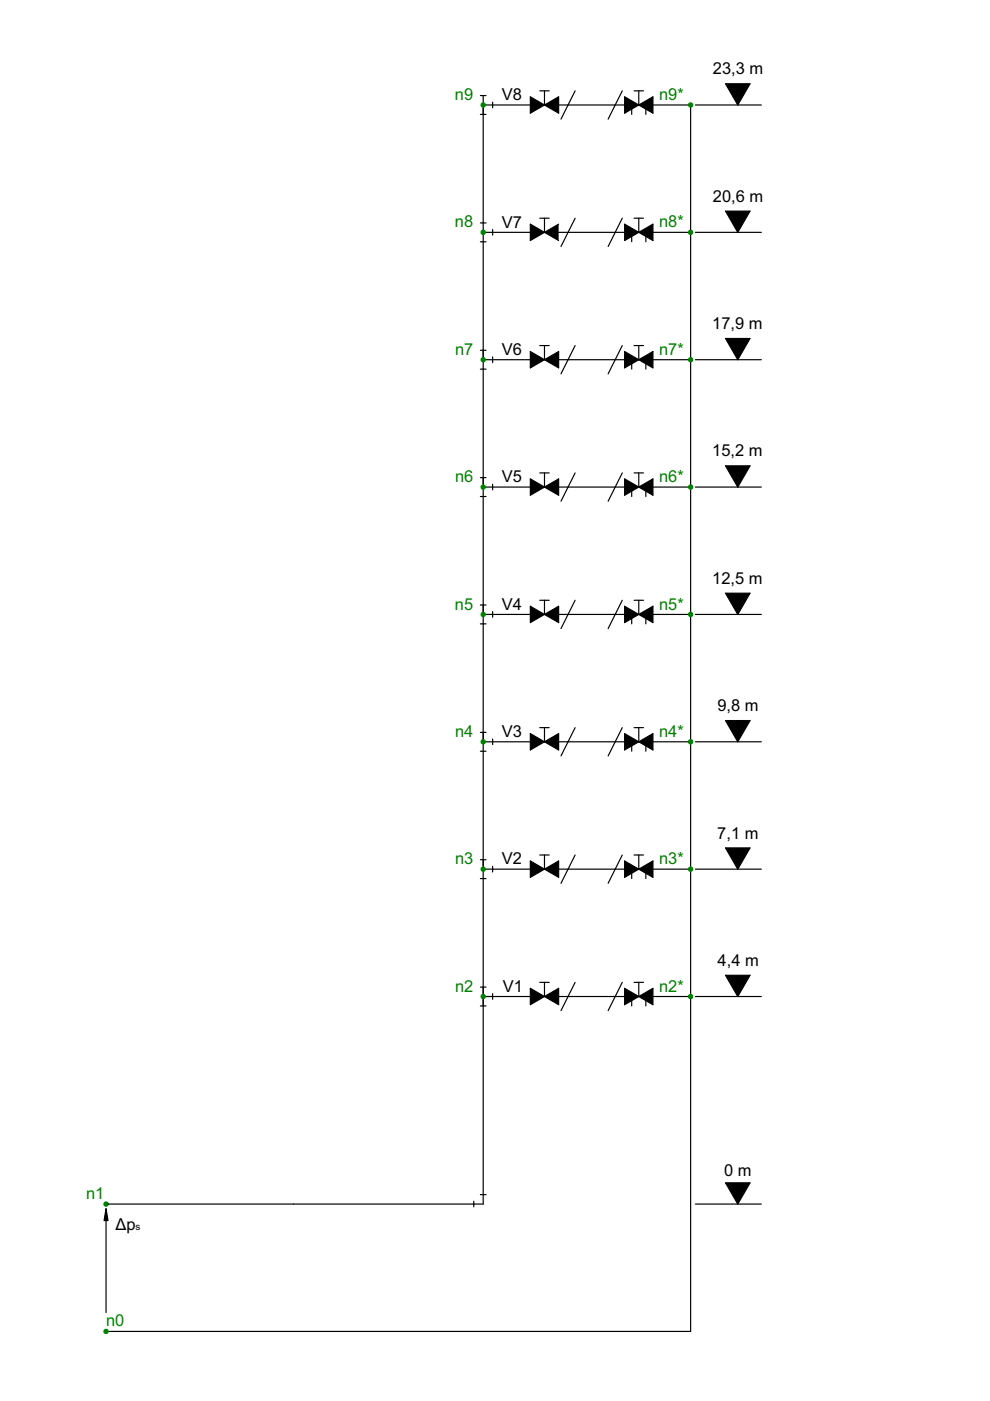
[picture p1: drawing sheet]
<svg xmlns="http://www.w3.org/2000/svg" width="210mm" height="297mm" viewBox="0 0 210 297" stroke-linecap="round" stroke-linejoin="round" font-family="sans-serif">
<g fill="none" stroke="#000" stroke-width=".25">
<path d="M153.8 17.8h5.2l-2.6 4.5zM101.8 20.3h1.2M101.8 24.3h1.2M102.4 20.3v235M102.4 22.3h10M104.4 21.7v1.2M101.8 47.3h1.2M101.8 51.3h1.2M102.4 49.3h10M104.4 48.7v1.2M153.8 44.8h5.2l-2.6 4.5zM101.8 74.3h1.2"/>
<path d="M101.8 78.3h1.2M102.4 76.3h10M104.4 75.7v1.2M153.8 71.8h5.2l-2.6 4.5zM153.8 98.8h5.2l-2.6 4.5zM101.8 101.3h1.2M101.8 105.3h1.2M102.4 103.3h10M104.4 102.7v1.2M101.8 128.3h1.2M101.8 132.3h1.2M102.4 130.3h10"/>
<path d="M104.4 129.7v1.2M153.8 125.8h5.2l-2.6 4.5zM101.8 155.3h1.2M101.8 159.3h1.2M102.4 157.3h10M104.4 156.7v1.2M153.8 152.8h5.2l-2.6 4.5zM153.8 179.8h5.2l-2.6 4.5zM101.8 182.3h1.2M101.8 186.3h1.2M102.4 184.3h10M104.4 183.7v1.2"/>
<path d="M101.8 209.3h1.2M101.8 213.3h1.2M102.4 211.3h10M104.4 210.7v1.2M153.8 206.8h5.2l-2.6 4.5zM100.4 254.7v1.2M101.8 253.3h1.2M153.8 250.8h5.2l-2.6 4.5z"/>
</g>
<path d="M153.8 17.8h5.2l-2.6 4.5zM153.8 44.8h5.2l-2.6 4.5zM153.8 71.8h5.2l-2.6 4.5zM153.8 98.8h5.2l-2.6 4.5zM153.8 125.8h5.2l-2.6 4.5zM153.8 152.8h5.2l-2.6 4.5zM153.8 179.8h5.2l-2.6 4.5zM153.8 206.8h5.2l-2.6 4.5zM153.8 250.8h5.2l-2.6 4.5z" fill="#000"/>
<g fill="none" stroke="#008000" stroke-width=".25">
<circle cx="102.4" cy="22.3" r=".45"/>
<circle cx="102.4" cy="49.3" r=".45"/>
<circle cx="102.4" cy="76.3" r=".45"/>
<circle cx="102.4" cy="103.3" r=".45"/>
<circle cx="102.4" cy="130.3" r=".45"/>
<circle cx="102.4" cy="157.3" r=".45"/>
<circle cx="102.4" cy="184.3" r=".45"/>
<circle cx="102.4" cy="211.3" r=".45"/>
<circle cx="22.5" cy="255.3" r=".45"/>
</g>
<g fill="#008000">
<circle cx="102.4" cy="22.3" r=".45"/>
<circle cx="102.4" cy="49.3" r=".45"/>
<circle cx="102.4" cy="76.3" r=".45"/>
<circle cx="102.4" cy="103.3" r=".45"/>
<circle cx="102.4" cy="130.3" r=".45"/>
<circle cx="102.4" cy="157.3" r=".45"/>
<circle cx="102.4" cy="184.3" r=".45"/>
<circle cx="102.4" cy="211.3" r=".45"/>
<circle cx="22.5" cy="255.3" r=".45"/>
</g>
<g fill="none" stroke="#000" stroke-width=".25">
<path d="M114.4 19.3h2M115.4 19.3v3M134.4 19.3h2M135.4 19.3v3M112.4 20.5v3.5l6-3.5v3.5zM118.4 22.3h2M132.4 20.5v3.5l6-3.5v3.5zM132.4 22.3h14v260h-123.9M133.9 23.1v1.2M136.9 23.1v1.2M147.4 22.3h14M114.4 46.3h2"/>
<path d="M115.4 46.3v3M118.4 47.5l-6 3.5v-3.5l6 3.5M118.4 49.3h2M132.4 47.5v3.5l6-3.5v3.5zM132.4 49.3h14M133.9 50.1v1.2M134.4 46.3h2M135.4 46.3v3M136.9 50.1v1.2M147.4 49.3h14M112.4 74.5v3.5l6-3.5v3.5zM114.4 73.3h2"/>
<path d="M115.4 73.3v3M118.4 76.3h2M132.4 74.5v3.5l6-3.5v3.5zM132.4 76.3h14M133.9 77.1v1.2M134.4 73.3h2M135.4 73.3v3M136.9 77.1v1.2M147.4 76.3h14M112.4 101.5v3.5l6-3.5v3.5zM114.4 100.3h2M115.4 100.3v3"/>
<path d="M118.4 103.3h2M132.4 101.5v3.5l6-3.5v3.5zM132.4 103.3h14M133.9 104.1v1.2M134.4 100.3h2M135.4 100.3v3M136.9 104.1v1.2M147.4 103.3h14M112.4 128.5v3.5l6-3.5v3.5zM114.4 127.3h2M115.4 127.3v3M118.4 130.3h2"/>
<path d="M132.4 128.5v3.5l6-3.5v3.5zM132.4 130.3h14M133.9 131.1v1.2M134.4 127.3h2M135.4 127.3v3M136.9 131.1v1.2M147.4 130.3h14M112.4 155.5v3.5l6-3.5v3.5zM114.4 154.3h2M115.4 154.3v3M118.4 157.3h2M132.4 155.5v3.5l6-3.5v3.5z"/>
<path d="M132.4 157.3h14M133.9 158.1v1.2M134.4 154.3h2M135.4 154.3v3M136.9 158.1v1.2M147.4 157.3h14M112.4 182.5v3.5l6-3.5v3.5zM114.4 181.3h2M115.4 181.3v3M118.4 184.3h2M132.4 182.5v3.5l6-3.5v3.5zM132.4 184.3h14"/>
<path d="M133.9 185.1v1.2M134.4 181.3h2M135.4 181.3v3M136.9 185.1v1.2M147.4 184.3h14M112.4 209.5v3.5l6-3.5v3.5zM114.4 208.3h2M115.4 208.3v3M118.4 211.3h2M132.4 209.5v3.5l6-3.5v3.5zM132.4 211.3h14M133.9 212.1v1.2"/>
<path d="M134.4 208.3h2M135.4 208.3v3M136.9 212.1v1.2M147.4 211.3h14M22.5 256.3v22M22.9 255.3h79.5M147.4 255.3h14"/>
</g>
<g fill="#000">
<path d="M22.5 256.3l.4 2.5h-.8z"/>
<path d="M112.4 20.5v3.5l3-1.7zM115.4 22.3l3 1.7v-3.5z" fill-rule="evenodd"/>
<path d="M132.4 20.5v3.5l3-1.7zM135.4 22.3l3 1.7v-3.5z" fill-rule="evenodd"/>
<path d="M112.4 47.5v3.5l3-1.7zM115.4 49.3l3 1.7v-3.5z" fill-rule="evenodd"/>
<path d="M132.4 47.5v3.5l3-1.7zM135.4 49.3l3 1.7v-3.5z" fill-rule="evenodd"/>
<path d="M112.4 74.5v3.5l3-1.7zM115.4 76.3l3 1.7v-3.5z" fill-rule="evenodd"/>
<path d="M132.4 74.5v3.5l3-1.7zM135.4 76.3l3 1.7v-3.5z" fill-rule="evenodd"/>
<path d="M112.4 101.5v3.5l3-1.7zM115.4 103.3l3 1.7v-3.5z" fill-rule="evenodd"/>
<path d="M132.4 101.5v3.5l3-1.7zM135.4 103.3l3 1.7v-3.5z" fill-rule="evenodd"/>
<path d="M112.4 128.5v3.5l3-1.7zM115.4 130.3l3 1.7v-3.5z" fill-rule="evenodd"/>
<path d="M132.4 128.5v3.5l3-1.7zM135.4 130.3l3 1.7v-3.5z" fill-rule="evenodd"/>
<path d="M112.4 155.5v3.5l3-1.7zM115.4 157.3l3 1.7v-3.5z" fill-rule="evenodd"/>
<path d="M132.4 155.5v3.5l3-1.7zM135.4 157.3l3 1.7v-3.5z" fill-rule="evenodd"/>
<path d="M112.4 182.5v3.5l3-1.7zM115.4 184.3l3 1.7v-3.5z" fill-rule="evenodd"/>
<path d="M132.4 182.5v3.5l3-1.7zM135.4 184.3l3 1.7v-3.5z" fill-rule="evenodd"/>
<path d="M112.4 209.5v3.5l3-1.7zM115.4 211.3l3 1.7v-3.5z" fill-rule="evenodd"/>
<path d="M132.4 209.5v3.5l3-1.7zM135.4 211.3l3 1.7v-3.5z" fill-rule="evenodd"/>
</g>
<path d="M22.5 256.3l.4 2.5h-.8z" fill="#000" stroke="#000" stroke-width=".25"/>
<g fill="none" stroke="#008000" stroke-width=".25">
<circle cx="146.4" cy="22.3" r=".45"/>
<circle cx="146.4" cy="49.3" r=".45"/>
<circle cx="146.4" cy="76.3" r=".45"/>
</g>
<g fill="#008000">
<circle cx="146.4" cy="49.3" r=".45"/>
<circle cx="146.4" cy="22.3" r=".45"/>
<circle cx="146.4" cy="76.3" r=".45"/>
</g>
<g fill="none" stroke="#008000" stroke-width=".25">
<circle cx="146.4" cy="103.3" r=".45"/>
<circle cx="146.4" cy="130.3" r=".45"/>
</g>
<g fill="#008000">
<circle cx="146.4" cy="130.3" r=".45"/>
<circle cx="146.4" cy="103.3" r=".45"/>
</g>
<g fill="none" stroke="#008000" stroke-width=".25">
<circle cx="146.4" cy="157.3" r=".45"/>
<circle cx="146.4" cy="184.3" r=".45"/>
</g>
<g fill="#008000">
<circle cx="146.4" cy="157.3" r=".45"/>
<circle cx="146.4" cy="184.3" r=".45"/>
</g>
<circle cx="146.4" cy="211.3" r=".45" fill="none" stroke="#008000" stroke-width=".25"/>
<circle cx="146.4" cy="211.3" r=".45" fill="#008000"/>
<circle cx="22.5" cy="282.3" r=".45" fill="none" stroke="#008000" stroke-width=".25"/>
<circle cx="22.5" cy="282.3" r=".45" fill="#008000"/>
<g fill="none" stroke="#000" stroke-width=".25">
<path d="M121.9 19.3l-3 6M131.9 19.3l-3 6M120.4 22.3h12M120.4 49.3h12M121.9 46.3l-3 6M131.9 46.3l-3 6M120.4 76.3h12M121.9 73.3l-3 6M131.9 73.3l-3 6M120.4 103.3h12M121.9 100.3l-3 6M131.9 100.3l-3 6"/>
<path d="M120.4 130.3h12M121.9 127.3l-3 6M131.9 127.3l-3 6M120.4 157.3h12M121.9 154.3l-3 6M131.9 154.3l-3 6M120.4 184.3h12M121.9 181.3l-3 6M131.9 181.3l-3 6M120.4 211.3h12M121.9 208.3l-3 6M131.9 208.3l-3 6"/>
</g>
<g font-size="3.5">
<text x="151.1" y="15.8">23,3 m</text>
<text x="106.4" y="21.2">V8</text>
<text x="151.1" y="42.8">20,6 m</text>
<text x="106.4" y="48.3">V7</text>
<text x="151" y="69.8">17,9 m</text>
<text x="106.4" y="75.2">V6</text>
<text x="151" y="96.8">15,2 m</text>
<text x="106.4" y="102.2">V5</text>
<text x="151" y="123.8">12,5 m</text>
<text x="106.4" y="129.3">V4</text>
<text x="152.1" y="150.8">9,8 m</text>
<text x="106.4" y="156.2">V3</text>
<text x="152.1" y="177.8">7,1 m</text>
<text x="106.4" y="183.3">V2</text>
<text x="152.1" y="204.8">4,4 m</text>
<text x="106.6" y="210.3">V1</text>
<text x="153.6" y="249.2">0 m</text>
<text x="24.5" y="260.8">Δp</text>
</g>
<g font-size="3.5" fill="#008000">
<text x="96.5" y="21.2">n9</text>
<text x="139.8" y="21.2">n9*</text>
<text x="96.5" y="48.2">n8</text>
<text x="139.8" y="48.2">n8*</text>
<text x="96.5" y="75.3">n7</text>
<text x="139.8" y="75.3">n7*</text>
<text x="96.5" y="102.2">n6</text>
<text x="139.8" y="102.2">n6*</text>
<text x="96.5" y="129.2">n5</text>
<text x="139.8" y="129.2">n5*</text>
<text x="96.5" y="156.3">n4</text>
<text x="139.8" y="156.3">n4*</text>
<text x="96.5" y="183.2">n3</text>
<text x="139.8" y="183.2">n3*</text>
<text x="96.5" y="210.3">n2</text>
<text x="139.8" y="210.3">n2*</text>
<text x="18.2" y="254.3">n1</text>
<text x="22.5" y="281.1">n0</text>
</g>
<text font-size="2.1" x="28.8" y="260.8">s</text>
</svg>
